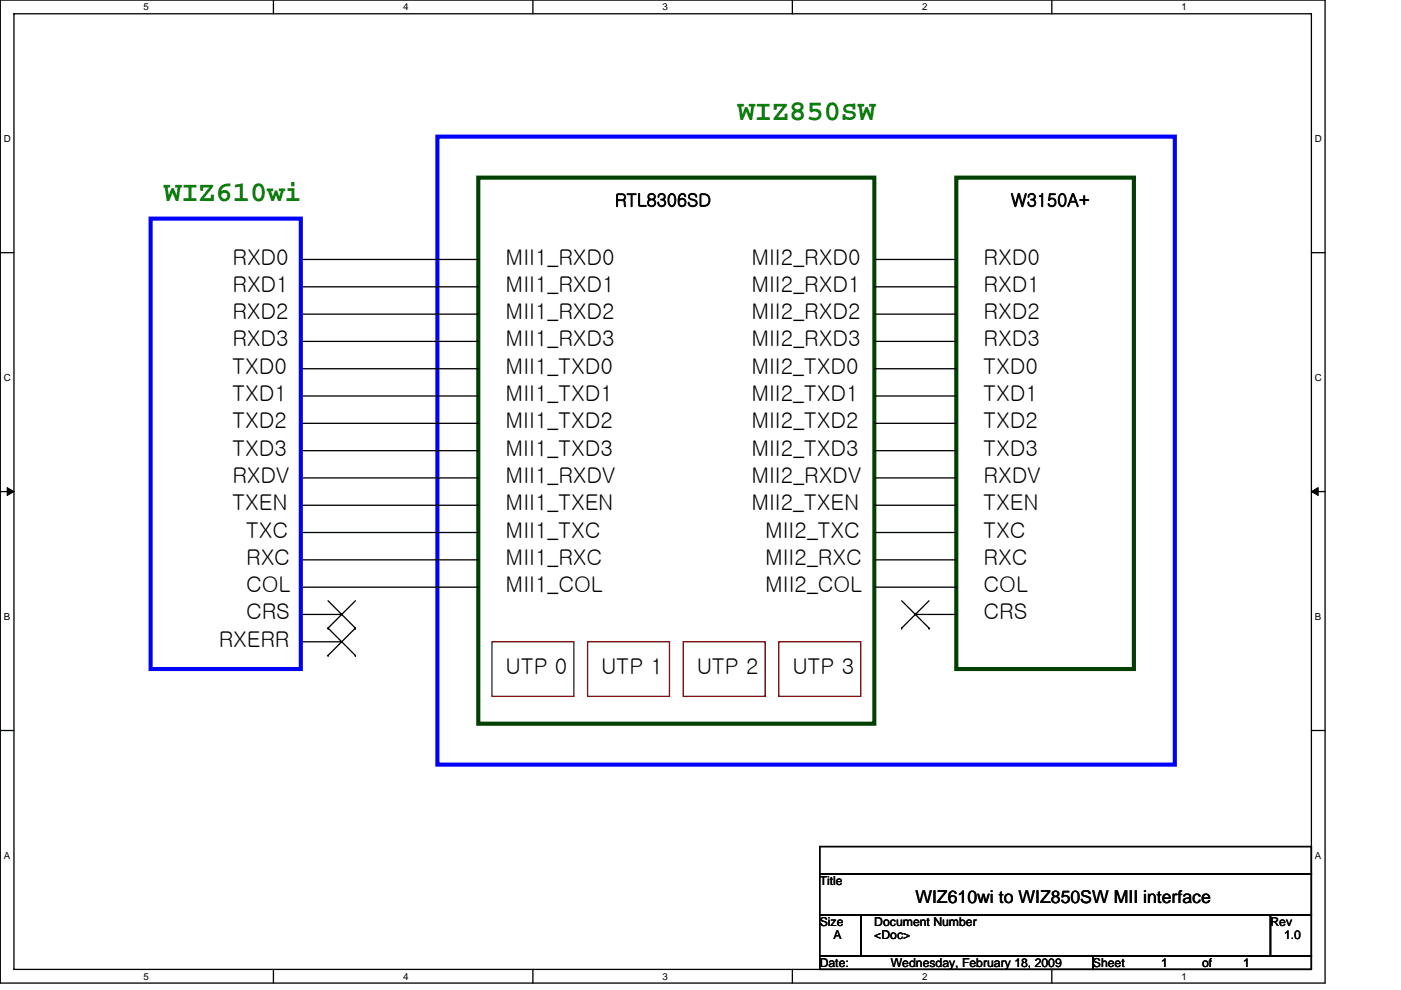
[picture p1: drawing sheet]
<svg xmlns="http://www.w3.org/2000/svg" width="297mm" height="210mm" viewBox="0 0 297 210" stroke-linecap="round" stroke-linejoin="round" font-family="sans-serif">
<path d="M.1 0h280.8v208.5h-280.8zM3 2.9h275v202.7h-275z" fill="none" stroke="#000" stroke-width=".28"/>
<g fill="#fff">
<path d="M30.5 .3h1.1v2.3h-1.1z"/>
<path d="M30.5 205.9h1.1v2.3h-1.1z"/>
</g>
<path d="M58 0v2.9M58 205.6v2.9" fill="none" stroke="#000" stroke-width=".28"/>
<g fill="#fff">
<path d="M85.5 .3h1.1v2.3h-1.1z"/>
<path d="M85.5 205.9h1.1v2.3h-1.1z"/>
</g>
<path d="M113 0v2.9M113 205.6v2.9" fill="none" stroke="#000" stroke-width=".28"/>
<g fill="#fff">
<path d="M140.5 .3h1.1v2.3h-1.1z"/>
<path d="M140.5 205.9h1.1v2.3h-1.1z"/>
</g>
<path d="M168 0v2.9M168 205.6v2.9" fill="none" stroke="#000" stroke-width=".28"/>
<g fill="#fff">
<path d="M195.5 .3h1.2v2.3h-1.2z"/>
<path d="M195.5 205.9h1.2v2.3h-1.2z"/>
</g>
<path d="M223 0v2.9M223 205.6v2.9" fill="none" stroke="#000" stroke-width=".28"/>
<g fill="#fff">
<path d="M250.5 .3h1.2v2.3h-1.2z"/>
<path d="M250.5 205.9h1.2v2.3h-1.2z"/>
<path d="M.8 28.3h1.5v2.3h-1.5z"/>
<path d="M278.8 28.3h1.5v2.3h-1.5z"/>
<path d="M.8 78.9h1.5v2.3h-1.5z"/>
<path d="M278.8 78.9h1.5v2.3h-1.5z"/>
</g>
<path d="M.1 53.6h2.9M278 53.6h2.9" fill="none" stroke="#000" stroke-width=".28"/>
<g fill="#fff">
<path d="M.8 129.6h1.4v2.3h-1.4z"/>
<path d="M278.8 129.6h1.4v2.3h-1.4z"/>
</g>
<path d="M.1 104.3h2.9M278 104.3h2.9" fill="none" stroke="#000" stroke-width=".28"/>
<path d="M1.5 103.4l1.5 .9-1.5 .8zM278 104.3l1.5-.9v1.7z" fill="#000" stroke="#000" stroke-width=".21"/>
<g fill="#fff">
<path d="M.8 180.3h1.4v2.3h-1.4z"/>
<path d="M278.8 180.3h1.4v2.3h-1.4z"/>
</g>
<g fill="none" stroke="#000" stroke-width=".28">
<path d="M63.8 55h37.6M185.4 55h17.4M63.8 60.8h37.6M63.8 66.6h37.6M63.8 72.4h37.6M63.8 78.2h37.6M185.4 60.8h17.4M185.4 66.6h17.4M185.4 72.4h17.4M185.4 78.2h17.4M63.8 84h37.6M63.8 89.8h37.6"/>
<path d="M63.8 95.6h37.6M185.4 84h17.4M185.4 89.8h17.4M185.4 95.6h17.4M63.8 101.4h37.6M63.8 107.2h37.6M63.8 112.9h37.6M63.8 118.7h37.6M185.4 101.4h17.4M185.4 107.2h17.4M185.4 112.9h17.4M185.4 118.7h17.4"/>
<path d="M63.8 124.5h37.6M63.8 130.3h8.7M63.8 136.1h8.7M69.6 133.2h.1M69.6 139h.1M69.6 127.4l5.8 5.8M69.6 133.2l5.8 5.8M75.4 133.2h.1M75.4 139h.1M75.4 127.4l-5.8 5.8M75.4 133.2l-5.8 5.8M185.4 124.5h17.4"/>
<path d="M191.2 133.2h.1M191.2 127.4l5.8 5.8M194.1 130.3h8.7M197 133.2h.1M197 127.4l-5.8 5.8M202.8 124.5h.1M.1 154.9h2.9M278 154.9h2.9M173.8 179.6h104.2v5.7h-104.2zM173.8 194h8.7v8.7h-8.7zM173.8 185.3h104.2v8.7h-104.2zM182.5 194h86.9v8.7h-86.9z"/>
<path d="M269.4 194h8.6v8.7h-8.6zM173.8 202.7h57.9v2.9h-57.9zM231.7 202.7h46.3v2.9h-46.3z"/>
</g>
<path d="M101.4 37.7h84v115.8h-84zM202.8 37.7h37.6v104.2h-37.6z" fill="none" stroke="#004000" stroke-width=".87"/>
<path d="M92.7 29h156.4v133.2h-156.4zM31.9 46.4h31.9v95.5h-31.9z" fill="none" stroke="#00f" stroke-width=".87"/>
<path d="M104.3 136.1h17.4v11.6h-17.4zM124.6 136.1h17.3v11.6h-17.3zM144.8 136.1h17.4v11.6h-17.4zM165.1 136.1h17.4v11.6h-17.4z" fill="none" stroke="#800000" stroke-width=".28"/>
<g font-size="6.1" fill="#008000">
<text x="156.4" y="25.4">WIZ850SW</text>
<text x="34.8" y="42.7">WIZ610wi</text>
</g>
<g font-size="4.6">
<text x="49.3" y="56.1">RXD0</text>
<text x="107.2" y="56.1">MII1 _RXD0</text>
<text x="159.3" y="56.1">MII2_RXD0</text>
<text x="208.6" y="56.1">RXD0</text>
<text x="49.3" y="61.9">RXD1</text>
<text x="107.2" y="61.9">MII1 _RXD1</text>
<text x="159.3" y="61.9">MII2_RXD1</text>
<text x="208.6" y="61.9">RXD1</text>
<text x="49.3" y="67.7">RXD2</text>
<text x="107.2" y="67.7">MII1 _RXD2</text>
<text x="159.3" y="67.7">MII2_RXD2</text>
<text x="208.5" y="67.7">RXD2</text>
<text x="49.3" y="73.5">RXD3</text>
<text x="107.2" y="73.5">MII1 _RXD3</text>
<text x="159.3" y="73.5">MII2_RXD3</text>
<text x="208.5" y="73.5">RXD3</text>
<text x="49.3" y="79.3">TXD0</text>
<text x="107.2" y="79.3">MII1 _TXD0</text>
<text x="159.3" y="79.3">MII2_TXD0</text>
<text x="208.5" y="79.3">TXD0</text>
<text x="49.3" y="85.1">TXD1</text>
<text x="107.2" y="85.1">MII1 _TXD1</text>
<text x="159.3" y="85.1">MII2_TXD1</text>
<text x="208.5" y="85.1">TXD1</text>
<text x="49.3" y="90.8">TXD2</text>
<text x="107.2" y="90.8">MII1 _TXD2</text>
<text x="159.3" y="90.8">MII2_TXD2</text>
<text x="208.5" y="90.8">TXD2</text>
<text x="49.3" y="96.6">TXD3</text>
<text x="107.2" y="96.6">MII1 _TXD3</text>
<text x="159.3" y="96.6">MII2_TXD3</text>
<text x="208.5" y="96.6">TXD3</text>
<text x="49.3" y="102.4">RXDV</text>
<text x="107.2" y="102.4">MII1 _RXDV</text>
<text x="159.3" y="102.4">MII2_RXDV</text>
<text x="208.5" y="102.4">RXDV</text>
<text x="49.3" y="108.2">TXEN</text>
<text x="107.2" y="108.2">MII1 _TXEN</text>
<text x="159.3" y="108.2">MII2_TXEN</text>
<text x="208.5" y="108.2">TXEN</text>
<text x="52.2" y="119.8">RXC</text>
<text x="52.2" y="114">TXC</text>
<text x="107.2" y="119.8">MII1 _RXC</text>
<text x="107.2" y="114">MII1 _TXC</text>
<text x="162.2" y="119.8">MII2_RXC</text>
<text x="162.2" y="114">MII2_TXC</text>
<text x="208.5" y="119.8">RXC</text>
<text x="208.5" y="114">TXC</text>
<text x="52.2" y="125.6">COL</text>
<text x="107.2" y="125.6">MII1 _COL</text>
<text x="162.2" y="125.6">MII2_COL</text>
<text x="208.6" y="125.6">COL</text>
<text x="52.2" y="131.4">CRS</text>
<text x="208.6" y="131.4">CRS</text>
<text x="46.4" y="137.2">RXERR</text>
<text x="107.2" y="143">UTP 0</text>
<text x="127.5" y="143">UTP 1</text>
<text x="147.7" y="143">UTP 2</text>
<text x="168" y="143">UTP 3</text>
</g>
<g font-size="3.7">
<text x="130.4" y="43.8">RTL8306SD</text>
<text x="214.3" y="43.8">W31</text>
<text x="222" y="43.8">50A+</text>
<text x="194.1" y="191.6">WIZ610wi to WIZ850SW MII interface</text>
</g>
<g font-size="2.6">
<text x="173.8" y="187.7">Title</text>
<text x="173.8" y="196.4">Size</text>
<text x="185.4" y="196.4">Document Number</text>
<text x="269.4" y="196.4">Rev</text>
<text x="176.7" y="199.3">A</text>
<text x="185.4" y="199.3">&lt;Doc&gt;</text>
<text x="272.2" y="199.3">1.0</text>
<text x="173.8" y="205">Date:</text>
<text x="188.9" y="205">Wednesday, February 18, 2009</text>
<text x="231.7" y="205">Sheet</text>
<text x="246.2" y="205">1</text>
<text x="254.9" y="205">of</text>
<text x="263.6" y="205">1</text>
</g>
<g font-size="2.1">
<text x="30.5" y="2.2">5</text>
<text x="85.5" y="2.2">4</text>
<text x="140.5" y="2.2">3</text>
<text x="195.5" y="2.2">2</text>
<text x="250.5" y="2.2">1</text>
<text x=".8" y="30.1">D</text>
<text x="278.8" y="30.1">D</text>
<text x=".8" y="80.8">C</text>
<text x="278.8" y="80.8">C</text>
<text x=".8" y="131.4">B</text>
<text x="278.8" y="131.4">B</text>
<text x=".8" y="182.1">A</text>
<text x="278.8" y="182.1">A</text>
<text x="30.5" y="207.8">5</text>
<text x="85.5" y="207.8">4</text>
<text x="140.5" y="207.8">3</text>
<text x="195.5" y="207.8">2</text>
<text x="250.5" y="207.8">1</text>
</g>
</svg>
